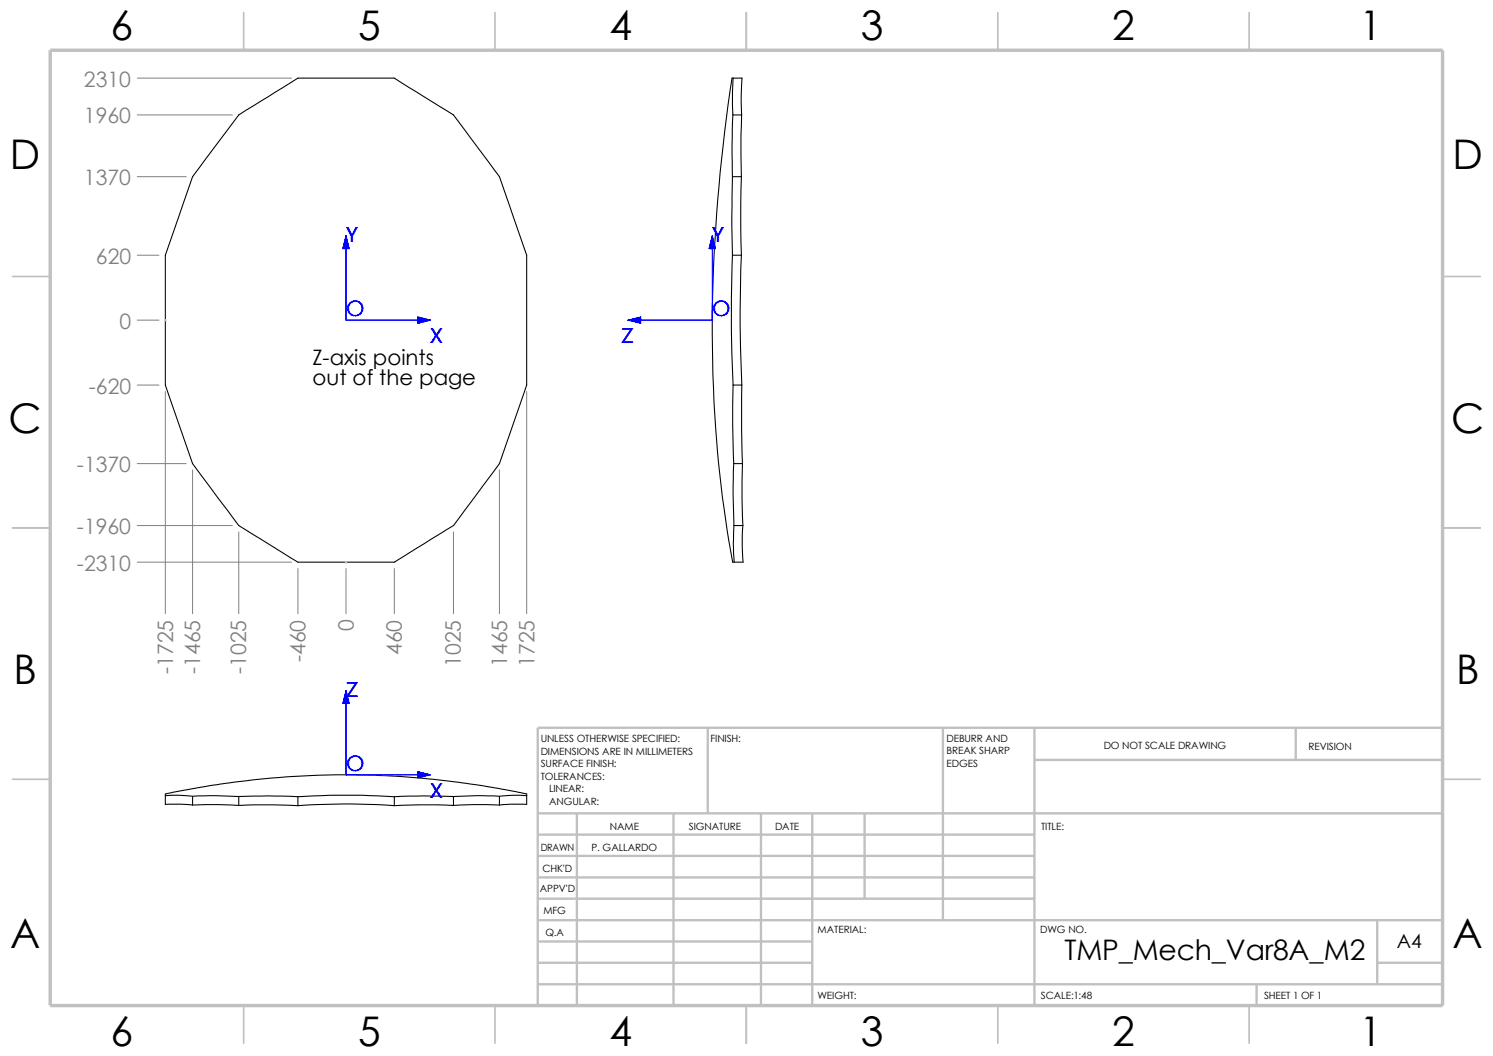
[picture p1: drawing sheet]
<svg xmlns="http://www.w3.org/2000/svg" width="297mm" height="210mm" viewBox="0 0 297 210" stroke-linecap="round" stroke-linejoin="round" font-family="sans-serif">
<g fill="none" stroke="#c0c0c0" stroke-width=".34">
<path d="M48.5 2.5v7.5M98.5 2.5v7.5M148.5 2.5v7.5M198.5 2.5v7.5M248.5 2.5v7.5M2.5 55h7.5M287 55h7.5M2.5 105h7.5M287 105h7.5M2.5 155h7.5M287 155h7.5M48.5 200v7.5"/>
<path d="M98.5 200v7.5M148.5 200v7.5M198.5 200v7.5M248.5 200v7.5"/>
</g>
<g fill="none" stroke="#c0c0c0" stroke-width=".47">
<path d="M140.8 144.7v17.1M187.6 144.7v38.3M205.8 144.7v55.3M205.8 151.1h81.2M257.8 144.7v6.4M287 144.7h-180v55.3M107 166h98.8M107 170.2h98.8M107 174.5h98.8M107 178.7h98.8M107 161.8h180M114.8 161.8v38.2"/>
<path d="M134 161.8v38.2M151.4 161.8v38.2M161.6 161.8v38.2M172 161.8v16.9M107 191.5h54.6M107 183h180M107 187.2h54.6M107 195.7h180M250 195.7v4.3M274 191.5h13M274 183v12.7"/>
</g>
<path d="M10 10h277v190h-277z" fill="none" stroke="#c0c0c0" stroke-width=".68" stroke-linecap="butt"/>
<g fill="none" stroke="#000" stroke-width=".21">
<path d="M145.8 15.5l-.1 2.8 .1 4.6M145.8 15.5h-.1a302 302 0 0 0-2.2 81.2 154.3 154.3 0 0 0 2.3 15.1h.2M145.8 15.5h1.8l-.2 3.7 .1 3.7M47.5 22.9l11.8-7.4h19.1l11.8 7.4 9.2 12.2 5.4 15.7v25.8l-5.4 15.6-8 10.8-1.2 1.5-11.8 7.3h-19.1l-11.8-7.3-9.2-12.3-5.4-15.6v-25.8l5.4-15.7zM145.7 35.1l-.1 7.9 .1 7.8M145.7 35.1h1.8M145.8 22.9l-.2 6.1 .1 6.1M145.8 22.9h1.7M147.5 35.1l-.1 5.2 .1 10.5M147.5 22.9l-.1 4 .1 8.2M145.7 50.8h1.8M145.7 50.8l-.2 15 .3 10.8"/>
<path d="M147.5 50.8a277.4 277.4 0 0 0 .1 25.8M145.8 76.6h1.8M145.8 76.6v7.8l.2 7.8M147.6 76.6l-.1 8.9 .2 6.7M146 92.2h1.7M146 92.2l-.2 6.2 .2 6.1M147.7 92.2l-.1 7 .2 5.3M146 104.5l-.1 3.7 .1 3.6M146 104.5h1.8M147.8 104.5l-.1 4.2 .1 3.1h-1.8M32.9 158.2v-.3l.5-.1 8.6-1.6a168.8 168.8 0 0 1 62.8 1.8v.2M32.9 158.2h2.7l2.7 .2"/>
<path d="M32.9 158.2v1.8l3.1-.1 2.3 .2M38.3 158.4v1.7M38.3 158.4l4.6-.2 4.6 .2M47.5 158.4l5.9-.1 5.9 .2M47.5 158.4v1.8M59.3 158.5v1.7M59.3 158.5l6.4-.3h6.4l6.3 .3M78.4 158.5v1.7M90.2 158.4v1.8M90.2 158.4l-5.9-.1-5.9 .2M99.4 158.4v1.7M99.4 158.4l-4.6-.2-4.6 .2"/>
<path d="M104.8 158.2h-2.7l-2.7 .2M104.8 158.2v1.8l-3.1-.1-2.3 .2M38.3 160.1l5.3-.1 3.9 .2M47.5 160.2l6.7-.1 5.1 .1M59.3 160.2a135.3 135.3 0 0 1 19.1 0M90.2 160.2l-6.7-.1-5.1 .1M99.4 160.1l-5.3-.1-3.9 .2"/>
</g>
<g fill="#00f" stroke="#00f" stroke-width=".2">
<path d="M124.9 63.7l2.6-.7v1.3z"/>
<path d="M141.7 46.9l.6 2.5h-1.2z"/>
<path d="M83.1 63l2.5 .7-2.5 .6z"/>
<path d="M68.8 46.9l.7 2.5h-1.3z"/>
<path d="M83.1 153.5l2.5 .6-2.5 .6z"/>
<path d="M68.8 137.3l.7 2.6h-1.3z"/>
</g>
<path d="M68.8 46.9v16.8h16.8M141.7 46.9v16.8h-16.8M68.8 137.3v16.8h16.8" fill="none" stroke="#00f" stroke-width=".2"/>
<path d="M32.8 63.7h.3M32.8 63.5l.3 .3M32.9 63.5v.3M33 63.5l-.3 .3M68.7 111.8h.3M68.7 111.7l.3 .3M68.8 111.7v.3M69 111.7l-.3 .3" fill="none" stroke="#c0c0c0" stroke-width=".2"/>
<g fill="none" stroke="#808080" stroke-width=".2">
<path d="M27.3 15.5h30.7M27.3 22.9h18.9M27.3 35.1h9.7M27.3 50.8h4.3M27.3 63.7h4.3M27.3 76.6h4.3M32.9 77.9v44.1M104.8 77.9v44.1M27.3 92.2h9.7M38.3 93.5v28.5M99.4 93.5v28.5M27.3 104.5h18.9"/>
<path d="M27.3 111.8h30.7M47.5 105.8v16.2M59.3 113.1v8.9M68.8 113.1v8.9M78.4 113.1v8.9M90.2 105.8v16.2"/>
</g>
<g font-size="8.1">
<text x="22" y="8">6</text>
<text x="71.2" y="8">5</text>
<text x="121.2" y="8">4</text>
<text x="171.2" y="8">3</text>
<text x="221.2" y="8">2</text>
<text x="270.5" y="8">1</text>
<text x="1.9" y="33.6">D</text>
<text x="288.9" y="33.6">D</text>
<text x="1.7" y="86.1">C</text>
<text x="288.7" y="86.1">C</text>
<text x="2.7" y="136.1">B</text>
<text x="289.7" y="136.1">B</text>
<text x="2" y="188.6">A</text>
<text x="289" y="188.6">A</text>
<text x="22" y="207.9">6</text>
<text x="71.2" y="207.9">5</text>
<text x="121.2" y="207.9">4</text>
<text x="171.2" y="207.9">3</text>
<text x="221.2" y="207.9">2</text>
<text x="270.5" y="207.9">1</text>
</g>
<text font-size="5.6" x="211.8" y="190.9">TMP_Mech_Var8A_M2</text>
<g font-size="4.2" fill="#808080">
<text x="16.7" y="17.2">2310</text>
<text x="16.7" y="24.5">1960</text>
<text x="16.7" y="36.8">1370</text>
<text x="19.1" y="52.5">620</text>
<text x="23.8" y="65.4">0</text>
<text x="17.7" y="78.3">-620</text>
<text x="15.3" y="93.9">-1370</text>
<text x="15.3" y="106.2">-1960</text>
<text x="15.3" y="113.5">-2310</text>
<text x="70.4" y="125.6" transform="rotate(-90 70.4 125.6)">0</text>
<text x="60.7" y="131.7" transform="rotate(-90 60.7 131.7)">-460</text>
<text x="79.9" y="130.3" transform="rotate(-90 79.9 130.3)">460</text>
<text x="34.4" y="134" transform="rotate(-90 34.4 134)">-1725</text>
<text x="39.8" y="134" transform="rotate(-90 39.8 134)">-1465</text>
<text x="49" y="134" transform="rotate(-90 49 134)">-1025</text>
<text x="91.7" y="132.6" transform="rotate(-90 91.7 132.6)">1025</text>
<text x="100.9" y="132.6" transform="rotate(-90 100.9 132.6)">1465</text>
<text x="106.3" y="132.6" transform="rotate(-90 106.3 132.6)">1725</text>
</g>
<g font-size="4.2" fill="#00f">
<text x="68.8" y="48.1">Y</text>
<text x="141.7" y="48.1">Y</text>
<text x="68.8" y="62.8">O</text>
<text x="141.7" y="62.8">O</text>
<text x="85.6" y="68.2">X</text>
<text x="123.7" y="68.2">Z</text>
<text x="68.8" y="138.6">Z</text>
<text x="68.8" y="153.2">O</text>
<text x="85.6" y="158.6">X</text>
</g>
<g font-size="4.2">
<text x="62.1" y="72.5">Z-axis points</text>
<text x="62.1" y="76.7">out of the page</text>
</g>
<text font-size="3.9" x="277.9" y="188.5">A4</text>
<g font-size="2">
<text x="107.6" y="147.6">UNLESS OTHERWISE SPECIFIED:</text>
<text x="141.4" y="147.6">FINISH:</text>
<text x="188.3" y="147.5">DEBURR AND</text>
<text x="219.6" y="149">DO NOT SCALE DRAWING</text>
<text x="260.3" y="149.2">REVISION</text>
<text x="107.6" y="155.1">TOLERANCES:</text>
<text x="107.6" y="150.1">DIMENSIONS ARE IN MILLIMETERS</text>
<text x="107.6" y="152.6">SURFACE FINISH:</text>
<text x="188.3" y="152.5">EDGES</text>
<text x="188.3" y="150">BREAK SHARP</text>
<text x="109.2" y="160.1">ANGULAR:</text>
<text x="109.2" y="157.6">LINEAR:</text>
<text x="121.3" y="165.1">NAME</text>
<text x="137" y="165">SIGNATURE</text>
<text x="154.2" y="165">DATE</text>
<text x="207.1" y="165">TITLE:</text>
<text x="107.6" y="169.2">DRAWN</text>
<text x="107.9" y="173.4">CHK'D</text>
<text x="117.7" y="169.2">P. GALLARDO</text>
<text x="107.4" y="177.5">APPV'D</text>
<text x="108.1" y="181.8">MFG</text>
<text x="162.6" y="185.5">MATERIAL:</text>
<text x="206.9" y="185.5">DWG NO.</text>
<text x="108.5" y="186.1">Q.A</text>
<text x="162.6" y="198.6">WEIGHT:</text>
<text x="207.1" y="198.6">SCALE:1:48</text>
<text x="251.5" y="198.6">SHEET 1 OF 1</text>
</g>
</svg>
